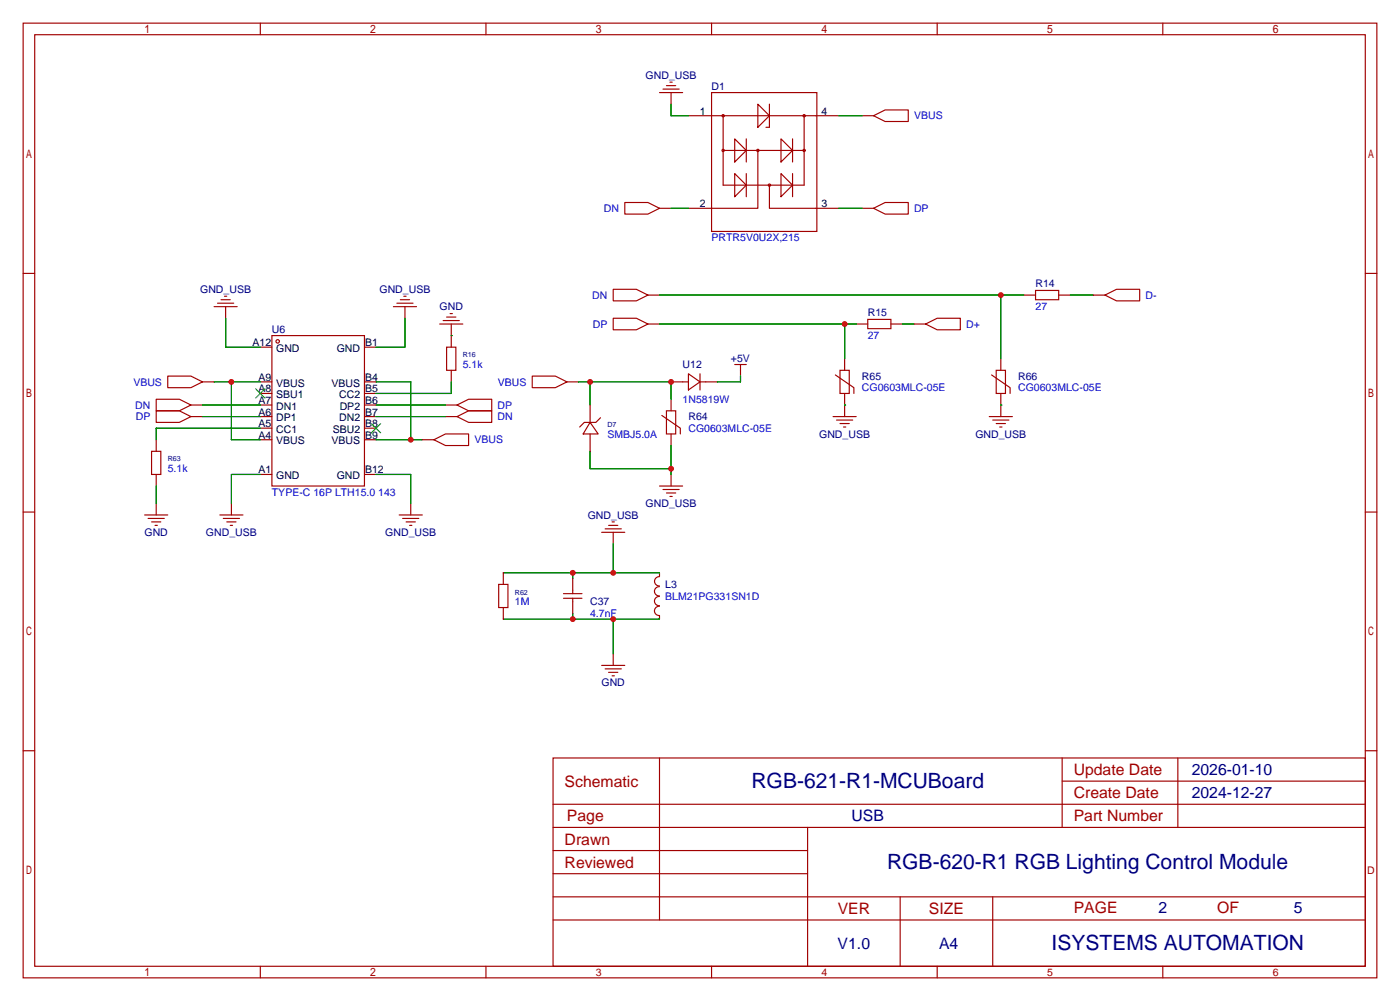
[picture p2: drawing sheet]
<svg xmlns="http://www.w3.org/2000/svg" width="307mm" height="220mm" viewBox="0 0 307 220" stroke-linecap="round" stroke-linejoin="round" font-family="sans-serif">
<g fill="none" stroke="#a10000" stroke-width=".25">
<path d="M5.1 5.1h297.2v209.5h-297.2zM7.6 7.6h292.1v204.5h-292.1zM57.1 5.1v2.5M106.7 5.1v2.5M145.5 19.6h3.6M146.3 18.8h2M147.1 18h.5M156.2 5.1v2.5M205.7 5.1v2.5M255.3 5.1v2.5M144.8 20.3h5.1M147.3 20.3v2.6"/>
<path d="M151.1 25.4h33M156.2 20.3h23.1v30.5h-23.1zM158.7 33h17.8M158.7 25.4v15.2h17.8v-15.2M161.3 30.5l2.5 2.5-2.5 2.6zM161.3 38.1l2.5 2.5-2.5 2.6zM163.8 30.5v5.1M163.8 38.1v5.1M166.4 22.9l2.5 2.5-2.5 2.5zM166.4 33v12.7h-15.3M168.9 22.9v5h-.8M171.4 30.5l2.6 2.5-2.6 2.6z"/>
<path d="M171.4 38.1l2.6 2.5-2.6 2.6zM174 30.5v5.1M174 38.1v5.1M189.2 25.4h2.6M191.8 25.4l2.5-1.3h5.1v2.6h-5.1zM137.2 44.4h5l2.6 1.3-2.6 1.3h-5zM144.8 45.7h2.5M168.9 40.6v5.1h15.2M189.2 45.7h2.6M191.8 45.7l2.5-1.3h5.1v2.6h-5.1zM5.1 60h2.5M47 67.3h5.1"/>
<path d="M47.8 66.5h3.5M48.5 65.8h2M49.3 65h.5M49.5 67.3v2.5M57.1 76.2h2.6M59.7 73.7h20.3v33h-20.3zM80 76.2h2.5M86.4 67.3h5M87.1 66.5h3.6M87.9 65.8h2M88.6 65h.6M88.9 67.3v2.5"/>
<path d="M96.5 71.1h5.1M97.3 70.4h3.5M98 76.2h2.1v5.1h-2.1zM98 69.6h2.1M98.8 68.8h.5M99.1 71.1v5.1M134.6 69.8h5.1l2.5 1.3-2.5 1.3h-5.1zM134.6 63.5h5.1l2.5 1.3-2.5 1.2h-5.1zM142.2 71.1h2.6M142.2 64.8h2.6M185.4 78.7v2.6M188 71.1h2.5"/>
<path d="M190.5 70.1h5.1v2h-5.1zM195.6 71.1h2.5M200.7 71.1h2.5M203.2 71.1l2.5-1.3h5.1v2.6h-5.1zM219.7 78.7v2.6M224.8 64.8h2.5M227.3 63.8h5.1v2h-5.1zM232.4 64.8h2.5M240 64.8h2.6M242.6 64.8l2.5-1.3h5.1v2.5h-5.1zM299.7 60h2.6M33.3 99.1h2v5h-2z"/>
<path d="M34.3 87.6h5.1l2.5 1.3-2.5 1.3h-5.1zM34.3 90.2h5.1l2.5 1.2-2.5 1.3h-5.1zM34.3 96.5v2.6M36.8 82.5h5.1l2.5 1.3-2.5 1.3h-5.1zM41.9 88.9h2.5M41.9 91.4h2.5M44.4 83.8h2.6M57.1 83.8h2.6M57.1 86.4h2.6M57.1 88.9h2.6M57.1 91.4h2.6M57.1 94h2.6"/>
<path d="M57.1 96.5h2.6M80 83.8h2.5M80 86.4h2.5M80 88.9h2.5M80 91.4h2.5M80 94h2.5M80 96.5h2.5M92.7 96.5h2.5M95.2 96.5l2.6-1.3h5.1v2.6h-5.1zM97.8 88.9h2.5M97.8 91.4h2.5M99.1 81.3v2.5"/>
<path d="M100.3 88.9l2.6-1.3h5v2.6h-5zM100.3 91.4l2.6-1.2h5v2.5h-5zM116.8 82.5h5.1l2.6 1.3-2.6 1.3h-5.1zM124.5 83.8h2.5M129.5 92.7l1.8 2.5h-3.3zM129.5 88.9v3.8M129.5 95.2v3.9M131.8 91.7l-1 1h-2.5l-1 1M145.3 91.2l4.1 2.8v1.2M146.3 90.2h2v5h-2zM147.3 83.8h3.8M147.3 87.6v2.6"/>
<path d="M147.3 95.2v2.6M151.1 82l2.6 1.8-2.6 1.8zM153.7 83.8h3.8M153.7 82v3.6M161.3 80h2.5M162.6 80v2.5M182.9 91.4h5.1M183.4 82.3l4.1 2.8v1.3M183.6 92.2h3.6M184.4 81.3h2v5.1h-2zM184.4 93h2M185.2 93.7h.5"/>
<path d="M185.4 86.4v5M217.2 91.4h5M217.7 82.3l4 2.8v1.3M217.9 92.2h3.6M218.7 81.3h2v5.1h-2zM218.7 93h2M219.5 93.7h.5M219.7 86.4v5M5.1 112.4h2.5M31.7 113h5.1M32.5 113.8h3.6M33.3 114.6h2"/>
<path d="M34 115.3h.5M34.3 104.1v2.6M34.3 110.5v2.5M48.3 113h5M49 113.8h3.6M49.8 114.6h2M50.5 115.3h.6M50.8 110.5v2.5M57.1 104.1h2.6M80 104.1h2.5M87.6 113h5.1M88.4 113.8h3.5"/>
<path d="M89.2 114.6h2M89.9 115.3h.5M90.2 110.5v2.5M132.1 116.8h5.1M132.8 116.1h3.6M133.6 115.3h2M134.4 114.6h.5M134.6 116.8v2.6M144.8 106.7h5.1M145.5 107.4h3.6M146.3 108.2h2M147.1 109h.5"/>
<path d="M147.3 104.1v2.6M299.7 112.4h2.6M109.5 128.3h2v5h-2zM110.5 125.7v2.6M110.5 133.3v2.6M123.7 131.3h4.1M123.7 130.3h4.1M125.7 127v3.3M125.7 131.3v3.3M144.8 133.1a1.01 1.01 0 0 0-1.1 1 1.01 1.01 0 0 0 1.1 1v.8M144.8 130.9a1.01 1.01 0 0 0-1.1 1 1.01 1.01 0 0 0 1.1 1M144.8 128.8a1.01 1.01 0 0 0-1.1 1 1.01 1.01 0 0 0 1.1 1"/>
<path d="M144.8 126.6a1.01 1.01 0 0 0-1.1 1 1.01 1.01 0 0 0 1.1 1M144.8 125.7v.8M132.1 146h5.1M132.8 146.8h3.6M133.6 147.6h2M134.4 148.3h.5M134.6 143.5v2.5M5.1 164.8h2.5M121.4 166.4h178.3v45.7h-178.3zM121.4 176.5h178.3M144.8 166.4v35.5M233.2 166.4v15.2"/>
<path d="M233.2 171.4h66.5M258.6 166.4v15.2M299.7 164.8h2.6M121.4 186.7h55.9M121.4 181.6h178.3M121.4 196.8h178.3M121.4 191.8h55.9M177.3 181.6v30.5M197.6 196.8v15.3M217.9 196.8v15.3M57.1 212.1v2.5M106.7 212.1v2.5"/>
<path d="M121.4 201.9h178.3M156.2 212.1v2.5M205.7 212.1v2.5M255.3 212.1v2.5"/>
<circle cx="158.7" cy="25.4" r=".25"/>
<circle cx="158.7" cy="33" r=".25"/>
<circle cx="166.4" cy="33" r=".25"/>
<circle cx="176.5" cy="25.4" r=".25"/>
<circle cx="176.5" cy="33" r=".25"/>
<circle cx="168.9" cy="40.6" r=".25"/>
<circle cx="61" cy="74.9" r=".38"/>
</g>
<path d="M56.1 85.3l2.1 2.1M58.2 85.3l-2.1 2.1M81.5 93l2.1 2M83.6 93l-2.1 2" fill="none" stroke="#3c3" stroke-width=".25"/>
<g fill="none" stroke="#008700" stroke-width=".25">
<path d="M147.3 22.9v2.5h3.8M184.1 25.4h5.1M147.3 45.7h3.8M184.1 45.7h5.1M49.5 69.8v6.4h7.6M88.9 69.8v6.4h-6.4M99.1 73.7h.1M144.8 64.8h80M144.8 71.1h43.2M185.4 71.1v7.6M198.1 71.1h2.6M219.7 64.8v13.9"/>
<path d="M234.9 64.8h5.1M44.4 88.9h12.7M44.4 91.4h12.7M47 83.8h10.1M50.8 83.8v12.7h6.3M57.1 94h-22.8v2.5M82.5 83.8h7.7v12.7M82.5 96.5h10.2M82.5 88.9h15.3M82.5 91.4h15.3M99.1 83.8v2.6h-16.6M127 83.8h20.3v3.8"/>
<path d="M129.5 83.8v5.1M129.5 99.1v3.8h17.8M147.3 97.8v6.3M162.6 82.5v1.3h-5.1M185.4 88.9h.1M219.7 88.9h.1M34.3 106.7v3.8M57.1 104.1h-6.3v6.4M82.5 104.1h7.7v6.4M134.6 119.4v6.3M110.5 125.7h34.3M110.5 135.9h34.3"/>
<path d="M125.7 125.7v1.3M125.7 134.6v1.3M134.6 135.9v7.6"/>
</g>
<g fill="#c00">
<circle cx="50.8" cy="83.8" r=".63"/>
<circle cx="90.2" cy="96.5" r=".63"/>
<circle cx="147.3" cy="83.8" r=".63"/>
<circle cx="129.5" cy="83.8" r=".63"/>
<circle cx="147.3" cy="102.9" r=".63"/>
<circle cx="219.7" cy="64.8" r=".63"/>
<circle cx="185.4" cy="71.1" r=".63"/>
<circle cx="134.6" cy="125.7" r=".63"/>
<circle cx="125.7" cy="125.7" r=".63"/>
<circle cx="134.6" cy="135.9" r=".63"/>
<circle cx="125.7" cy="135.9" r=".63"/>
</g>
<g font-size="4.6" fill="#000080">
<text x="165" y="173.1">RGB-621-R1-MCUBoard</text>
<text x="194.7" y="190.8">RGB-620-R1 RGB Lighting Control Module</text>
<text x="230.9" y="208.6">ISYSTEMS AUTOMATION</text>
</g>
<g font-size="3.5" fill="#a00000">
<text x="124" y="172.7">Schematic</text>
<text x="235.7" y="170.1">Update Date</text>
<text x="235.7" y="175.2">Create Date</text>
<text x="124" y="185.4">Drawn</text>
<text x="124.5" y="180.3">Page</text>
<text x="235.7" y="180.3">Part Number</text>
<text x="124" y="190.4">Reviewed</text>
<text x="183.9" y="200.6">VER</text>
<text x="203.9" y="200.6">SIZE</text>
<text x="235.7" y="200.3">PAGE</text>
<text x="267.2" y="200.3">OF</text>
</g>
<g font-size="3.5" fill="#000080">
<text x="261.6" y="170.1">2026-01-10</text>
<text x="261.6" y="175.2">2024-12-27</text>
<text x="186.9" y="180.3">USB</text>
<text x="254.3" y="200.3">2</text>
<text x="284" y="200.3">5</text>
<text x="183.9" y="208.2">V1.0</text>
<text x="206.2" y="208.2">A4</text>
</g>
<g font-size="2.3" fill="#000080">
<text x="141.7" y="17.3">GND_USB</text>
<text x="156.2" y="19.9">D1</text>
<text x="43.9" y="64.3">GND_USB</text>
<text x="83.3" y="64.3">GND_USB</text>
<text x="227.3" y="63">R14</text>
<text x="96.5" y="68.1">GND</text>
<text x="190.5" y="69.4">R15</text>
<text x="59.7" y="73.2">U6</text>
<text x="149.9" y="80.8">U12</text>
<text x="160.5" y="79.5">+5V</text>
<text x="189.2" y="83.4">R65</text>
<text x="223.5" y="83.4">R66</text>
<text x="151.1" y="92.2">R64</text>
<text x="179.8" y="96.1">GND_USB</text>
<text x="214.1" y="96.1">GND_USB</text>
<text x="129" y="113.8">GND_USB</text>
<text x="141.7" y="111.3">GND_USB</text>
<text x="31.7" y="117.6">GND</text>
<text x="45.2" y="117.6">GND_USB</text>
<text x="84.6" y="117.6">GND_USB</text>
<text x="146" y="129.1">L3</text>
<text x="129.5" y="132.9">C37</text>
<text x="132.1" y="150.7">GND</text>
</g>
<g font-size="2.3">
<text x="153.7" y="25.2">1</text>
<text x="180.3" y="25.2">4</text>
<text x="153.7" y="45.5">2</text>
<text x="180.3" y="45.5">3</text>
<text x="55.5" y="76">A12</text>
<text x="60.6" y="77.2">GND</text>
<text x="73.9" y="77.2">GND</text>
<text x="80.1" y="76">B1</text>
<text x="56.7" y="83.6">A9</text>
<text x="80.1" y="83.6">B4</text>
<text x="56.7" y="86.1">A8</text>
<text x="56.7" y="88.7">A7</text>
<text x="60.6" y="84.9">VBUS</text>
<text x="60.6" y="87.4">SBU1</text>
<text x="60.6" y="89.9">DN1</text>
<text x="72.8" y="84.9">VBUS</text>
<text x="74.5" y="87.4">CC2</text>
<text x="74.6" y="89.9">DP2</text>
<text x="80.1" y="88.7">B6</text>
<text x="80.1" y="86.1">B5</text>
<text x="56.7" y="91.2">A6</text>
<text x="56.7" y="93.8">A5</text>
<text x="60.6" y="92.5">DP1</text>
<text x="60.6" y="95">CC1</text>
<text x="73" y="95">SBU2</text>
<text x="74.5" y="92.5">DN2</text>
<text x="80.1" y="93.8">B8</text>
<text x="80.1" y="91.2">B7</text>
<text x="56.7" y="96.3">A4</text>
<text x="60.6" y="97.6">VBUS</text>
<text x="72.8" y="97.6">VBUS</text>
<text x="80.1" y="96.3">B9</text>
<text x="56.7" y="103.9">A1</text>
<text x="60.6" y="105.2">GND</text>
<text x="73.9" y="105.2">GND</text>
<text x="80.1" y="103.9">B12</text>
</g>
<g font-size="2.3" fill="#00f">
<text x="200.7" y="26.2">VBUS</text>
<text x="132.6" y="46.5">DN</text>
<text x="200.7" y="46.5">DP</text>
<text x="156.2" y="52.9">PRTR5V0U2X,215</text>
<text x="130" y="65.6">DN</text>
<text x="251.5" y="65.6">D-</text>
<text x="130.1" y="71.9">DP</text>
<text x="212.1" y="71.9">D+</text>
<text x="227.3" y="68.1">27</text>
<text x="190.5" y="74.5">27</text>
<text x="101.6" y="80.8">5.1k</text>
<text x="29.3" y="84.6">VBUS</text>
<text x="29.7" y="89.7">DN</text>
<text x="109.2" y="89.7">DP</text>
<text x="109.3" y="84.6">VBUS</text>
<text x="149.9" y="88.4">1N5819W</text>
<text x="189.2" y="85.9">CG0603MLC-05E</text>
<text x="223.5" y="85.9">CG0603MLC-05E</text>
<text x="29.8" y="92.2">DP</text>
<text x="109.2" y="92.2">DN</text>
<text x="151.1" y="94.8">CG0603MLC-05E</text>
<text x="104.1" y="97.3">VBUS</text>
<text x="133.3" y="96.1">SMBJ5.0A</text>
<text x="36.8" y="103.7">5.1k</text>
<text x="59.7" y="108.8">TYPE-C 16P LTH15.0 143</text>
<text x="146" y="131.6">BLM21PG331SN1D</text>
<text x="113" y="132.9">1M</text>
<text x="129.5" y="135.4">4.7nF</text>
</g>
<g font-size="2.3" fill="#a00000">
<text x="300.2" y="191.8">D</text>
<text x="130.8" y="214.2">3</text>
<text x="180.3" y="214.2">4</text>
<text x="229.9" y="214.2">5</text>
<text x="279.4" y="214.2">6</text>
</g>
<g font-size="1.6" fill="#000080">
<text x="101.6" y="78.4">R16</text>
<text x="133.3" y="93.7">D7</text>
<text x="36.8" y="101.3">R63</text>
<text x="113" y="130.5">R62</text>
</g>
</svg>
